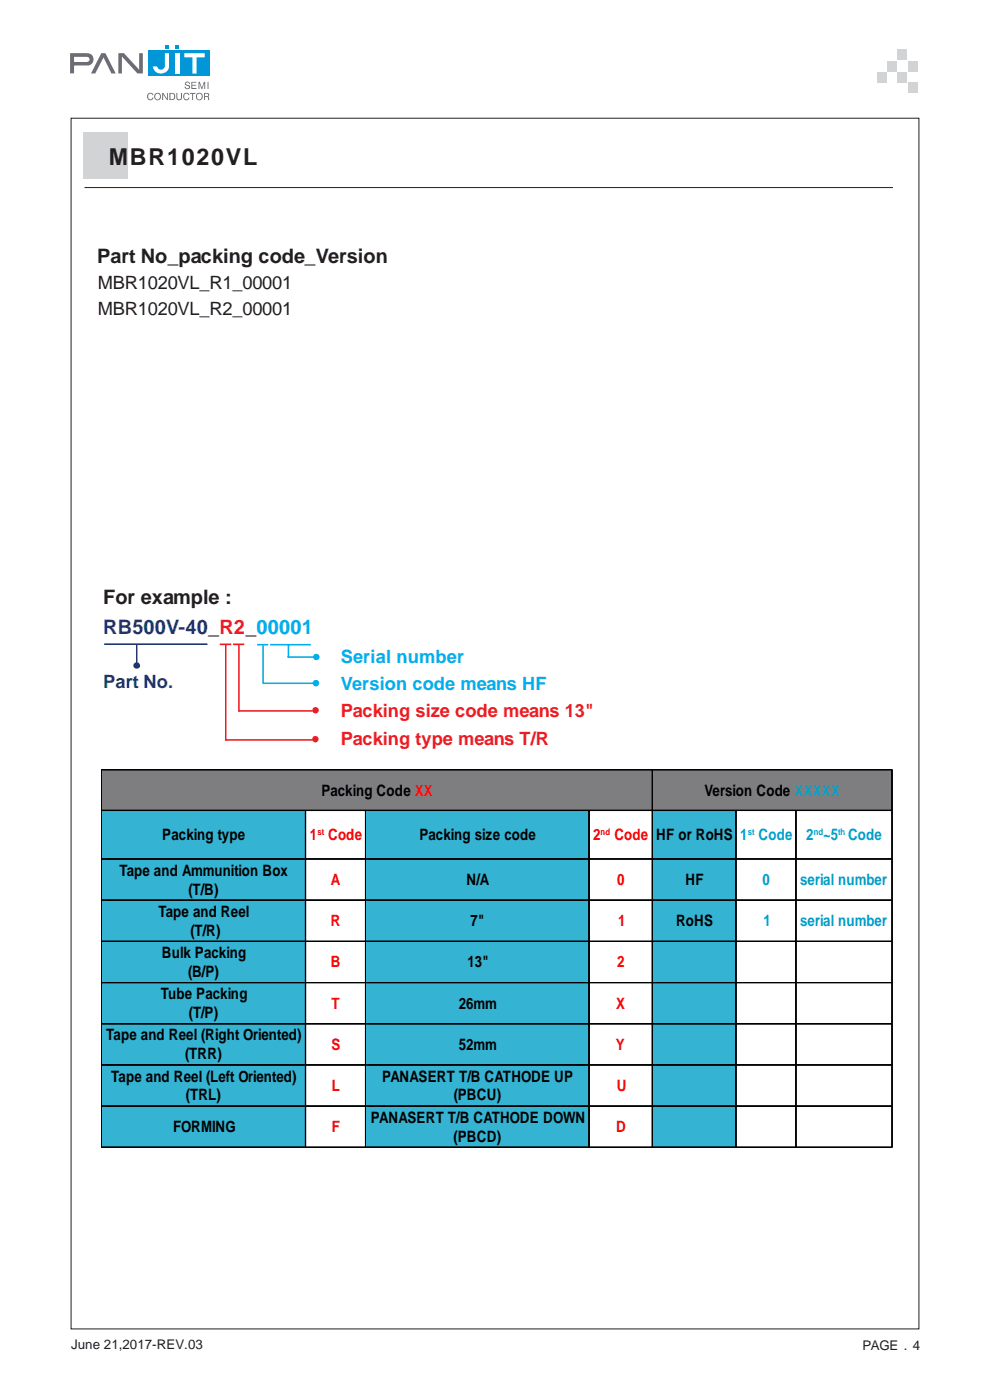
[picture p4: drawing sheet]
<svg xmlns="http://www.w3.org/2000/svg" width="210mm" height="297mm" viewBox="0 0 210 297" stroke-linecap="round" stroke-linejoin="round" font-family="sans-serif">
<path d="M31.4 10.8h13.1v5.3h-13.1z" fill="#0096d7"/>
<g fill="#6d6e70">
<path d="M21.5 11.3h.9l2.1 4.3h-.9l-1.6-3.4-1.8 3.4h-.9z" fill-rule="evenodd"/>
<path d="M25.1 11.3h1.2l3.2 3.5v-3.5h.8v4.3h-1.1l-3.3-3.6v3.6h-.8z" fill-rule="evenodd"/>
</g>
<path d="M35 11.3h.9v2.7a1.73 1.73 0 0 1-1.7 1.6 1.73 1.73 0 0 1-1.8-1.5h.9l.3 .5a.83 .83 0 0 0 .8 .1 .83 .83 0 0 0 .6-.6z" fill-rule="evenodd" fill="#fff"/>
<path d="M14.9 11.3h3.6a1.31 1.31 0 0 1 1.3 1.3 1.31 1.31 0 0 1-1.2 1.3h-2.9v1.7h-.8zM15.7 12l3 .1a.52 .52 0 0 1 .3 .5 .52 .52 0 0 1-.3 .5h-3z" fill-rule="evenodd" fill="#6d6e70"/>
<path d="M37.2 11.3h.9v4.3h-.9z" fill="#fff"/>
<path d="M39.1 11.3h4.3v.9h-1.7v3.4h-.9v-3.4h-1.7z" fill-rule="evenodd" fill="#fff"/>
<g fill="#0096d7">
<path d="M35 9.5h.9v.8h-.9z"/>
<path d="M37.1 9.5h.9v.8h-.9z"/>
</g>
<g fill="#6d6e70">
<path d="M39.4 17.4h.6l.3 .4h-.2a.3 .3 0 0 0-.4-.4 .3 .3 0 0 0-.1 .5l.2 .1a.49 .49 0 0 1 .5 .6 .49 .49 0 0 1-.7 .3l-.4-.4v-.1h.2a.33 .33 0 0 0 .3 .4 .33 .33 0 0 0 .3-.5l-.3-.1a.45 .45 0 0 1-.4-.2 .45 .45 0 0 1 .1-.6zM40.6 17.4h1.1v.1h-.9v.5h.8v.2h-.8v.5h.9v.2h-1.1zM42.1 17.4h.3l.4 1.2 .4-1.2h.3v1.5h-.2v-1.3l-.4 1.3h-.2l-.4-1.3v1.3h-.2zM44 17.4h.2v1.5h-.2z" fill-rule="evenodd"/>
<path d="M31.4 19.9a.66 .66 0 0 1 .7-.2 .66 .66 0 0 1 .4 .5h-.2a.56 .56 0 0 0-.9 .2 .56 .56 0 0 0 .7 .7l.2-.4h.2a.73 .73 0 0 1-1 .5 .73 .73 0 0 1-.2-1.2zM33.1 20a.6 .6 0 0 0-.1 .9 .6 .6 0 0 0 .9 0 .6 .6 0 0 0-.1-.9l-.4-.1zM32.9 19.9a.75 .75 0 0 1 1.1 .1 .75 .75 0 0 1-.2 1.1 .75 .75 0 0 1-1.1-.4zM34.4 19.7h.2l.8 1.2v-1.2h.2v1.5h-.2l-.8-1.2v1.2h-.2zM36.2 19.9v1.2a.61 .61 0 0 0 .7-.6 .61 .61 0 0 0-.7-.6zM35.9 19.7h.6a.76 .76 0 0 1 .7 .8 .76 .76 0 0 1-.7 .7h-.6zM37.4 19.7h.2v1a.39 .39 0 0 0 .4 .4 .39 .39 0 0 0 .4-.4v-1h.2v1a.6 .6 0 0 1-.6 .6 .6 .6 0 0 1-.6-.6zM39 19.9a.66 .66 0 0 1 1.2 .3h-.2a.51 .51 0 0 0-.7-.3 .51 .51 0 0 0-.2 .8 .45 .45 0 0 0 .4 .4 .45 .45 0 0 0 .5-.4h.2a.7 .7 0 0 1-.9 .5 .7 .7 0 0 1-.4-1zM40.3 19.7h1.2v.2h-.5v1.3h-.2v-1.3h-.5zM41.9 20a.57 .57 0 0 0 0 1 .57 .57 0 0 0 .9-.3 .55 .55 0 0 0-.2-.7 .55 .55 0 0 0-.7 0zM41.8 19.9a.75 .75 0 0 1 1 .1 .75 .75 0 0 1-.1 1 .75 .75 0 0 1-1-.1l-.1-.7zM43.5 19.9v.5l.7-.1-.1-.4zM43.3 19.7h.6a.43 .43 0 0 1 .4 .3 .43 .43 0 0 1-.1 .5l.2 .7h-.2l-.1-.6h-.3h-.3v.6h-.2z" fill-rule="evenodd"/>
</g>
<path d="M15.1 25.1h179.8v256.8h-179.8z" fill="none" stroke="#231f20" stroke-width=".21"/>
<g fill="#d1d3d4">
<path d="M190.4 15.3h2v2.2h-2z"/>
<path d="M192.7 13h2v2.1h-2z"/>
<path d="M192.7 17.6h2v2.1h-2z"/>
<path d="M186.1 15.3h1.9v2.2h-1.9z"/>
<path d="M188.2 13h2v2.1h-2z"/>
<path d="M190.4 10.6h2v2.1h-2z"/>
<path d="M17.6 28.2h9.5v9.8h-9.5z"/>
</g>
<path d="M17.9 39.8h171.5" fill="none" stroke="#231f20" stroke-width=".21"/>
<path d="M22.1 136.6h21.9M29 136.6v4.5" fill="none" stroke="#2e3092" stroke-width=".34"/>
<path d="M54.5 136.8h2.4M55.8 136.9v8M57.3 136.8h8.6M61 139.4h5.5M61.2 136.8v2.7M55.7 144.9h10.7" fill="none" stroke="#00aeef" stroke-width=".34"/>
<path d="M46.6 136.7h2.4M47.9 136.7v20.4M49.4 136.7h2.4M50.7 136.8v14.1M47.7 157h18.6M50.5 150.8h15.9" fill="none" stroke="#ed1c24" stroke-width=".34"/>
<circle cx="29" cy="141.2" r=".53" fill="#2e3092" stroke="#2e3092" stroke-width=".34"/>
<g fill="#00aeef" stroke="#00aeef" stroke-width=".34">
<circle cx="67.1" cy="139.4" r=".51"/>
<circle cx="67" cy="144.9" r=".51"/>
</g>
<g fill="#ed1c24" stroke="#ed1c24" stroke-width=".34">
<circle cx="66.9" cy="150.7" r=".51"/>
<circle cx="66.9" cy="156.8" r=".51"/>
</g>
<g fill="#7e7e80">
<path d="M21.5 163.3h116.9v8.7h-116.9z"/>
<path d="M138.4 163.3h50.8v8.7h-50.8z"/>
</g>
<g fill="#34b3d2">
<path d="M21.5 172h43.3v10.2h-43.3z"/>
<path d="M77.6 172h47.4v10.2h-47.4z"/>
<path d="M138.4 172h17.7v10.2h-17.7z"/>
<path d="M21.5 182.2h43.3v8.8h-43.3z"/>
<path d="M77.6 182.2h47.4v8.8h-47.4z"/>
<path d="M138.4 182.2h17.7v8.8h-17.7z"/>
<path d="M21.5 191h43.3v8.7h-43.3z"/>
<path d="M77.6 191h47.4v8.7h-47.4z"/>
<path d="M138.4 191h17.7v8.7h-17.7z"/>
<path d="M21.5 199.7h43.3v8.8h-43.3z"/>
<path d="M77.6 199.7h47.4v8.8h-47.4z"/>
<path d="M138.4 199.7h17.7v8.8h-17.7z"/>
<path d="M21.5 208.5h43.3v8.7h-43.3z"/>
<path d="M77.6 208.5h47.4v8.7h-47.4z"/>
<path d="M138.4 208.5h17.7v8.7h-17.7z"/>
<path d="M21.5 217.2h43.3v8.7h-43.3z"/>
<path d="M77.6 217.2h47.4v8.7h-47.4z"/>
<path d="M138.4 217.2h17.7v8.7h-17.7z"/>
<path d="M21.5 225.9h43.3v8.8h-43.3z"/>
<path d="M77.6 225.9h47.4v8.8h-47.4z"/>
<path d="M138.4 225.9h17.7v8.8h-17.7z"/>
<path d="M21.5 234.7h43.3v8.7h-43.3z"/>
<path d="M77.6 234.7h47.4v8.7h-47.4z"/>
<path d="M138.4 234.7h17.7v8.7h-17.7z"/>
</g>
<g fill="none" stroke="#000" stroke-width=".21">
<path d="M21.4 163.3h167.8v80.1h-167.8zM21.4 163.3h167.8M21.4 171.9h167.8M64.8 171.9v71.5M77.5 171.9v71.5M124.9 171.9v71.5M125 171.9v71.5M138.4 163.3v80.1M156.1 171.9v71.5M168.8 171.9v71.5M189.2 163.3v80.1M21.4 182.2h167.8"/>
<path d="M21.4 191h167.8M21.4 199.7h167.8M21.4 208.4h167.8M21.4 217.2h167.8M21.4 225.9h167.8M21.4 234.6h167.8M21.4 243.4h167.8"/>
</g>
<text font-size="4.9" fill="#231f20" x="23.1" y="35">MBR1020VL</text>
<g font-size="4.2" fill="#231f20">
<text x="20.6" y="55.7">Part No_packing code_Version</text>
<text x="21.9" y="128.2">For example :</text>
</g>
<text font-size="4.2" fill="#2e3092" x="21.9" y="134.5">RB500V-40_R2_00001</text>
<g font-size="3.9" fill="#231f20">
<text x="20.8" y="61.3">MBR1020VL_R1_00001</text>
<text x="20.8" y="66.8">MBR1020VL_R2_00001</text>
</g>
<g font-size="3.9" fill="#00aeef">
<text x="72.3" y="140.6">Serial number</text>
<text x="72.3" y="146.4">Version code means HF</text>
</g>
<text font-size="3.9" fill="#2e3092" x="21.9" y="145.9">Part No.</text>
<g font-size="3.9" fill="#ed1c24">
<text x="72.3" y="152.2">Packing size code means 13&quot;</text>
<text x="72.3" y="158">Packing type means T/R</text>
</g>
<g font-size="3.3">
<text x="68.2" y="168.8">Packing Code XX</text>
<text x="149.4" y="168.8">Version Code XXXXX</text>
<text x="34.4" y="178.3">Packing type</text>
<text x="89" y="178.3">Packing size code</text>
<text x="139.2" y="178.3">HF or RoHS</text>
<text x="25.3" y="185.8">Tape and Ammunition Box</text>
<text x="40" y="189.8">(T/B)</text>
<text x="99" y="187.8">N/A</text>
<text x="145.4" y="187.8">HF</text>
<text x="33.6" y="194.5">Tape and Reel</text>
<text x="99.8" y="196.5">7&quot;</text>
<text x="143.4" y="196.5">RoHS</text>
<text x="34.3" y="203.2">Bulk Packing</text>
<text x="40.4" y="198.5">(T/R)</text>
<text x="39.9" y="207.3">(B/P)</text>
<text x="99.2" y="205.2">13&quot;</text>
<text x="34.1" y="212">Tube Packing</text>
<text x="40.1" y="216">(T/P)</text>
<text x="97.3" y="214">26mm</text>
<text x="22.5" y="220.7">Tape and Reel (Right Oriented)</text>
<text x="39.3" y="224.7">(TRR)</text>
<text x="97.3" y="222.7">52mm</text>
<text x="23.6" y="229.4">Tape and Reel (Left Oriented)</text>
<text x="39.4" y="233.5">(TRL)</text>
<text x="81" y="229.4">PANASERT T/B CATHODE UP</text>
<text x="96.2" y="233.5">(PBCU)</text>
<text x="78.7" y="238.2">PANASERT T/B CATHODE DOWN</text>
<text x="36.7" y="240.2">FORMING</text>
<text x="96.2" y="242.2">(PBCD)</text>
</g>
<g font-size="3.3" fill="#f00">
<text x="65.7" y="178.3">1</text>
<text x="69.6" y="178.3">Code</text>
<text x="125.8" y="178.3">2</text>
<text x="130.3" y="178.3">Code</text>
<text x="70.2" y="187.8">A</text>
<text x="130.9" y="187.8">0</text>
<text x="70.2" y="196.5">R</text>
<text x="131.2" y="196.5">1</text>
<text x="70.2" y="205.2">B</text>
<text x="130.9" y="205.2">2</text>
<text x="70.3" y="214">T</text>
<text x="130.7" y="214">X</text>
<text x="70.3" y="222.7">S</text>
<text x="130.6" y="222.7">Y</text>
<text x="70.4" y="231.5">L</text>
<text x="130.8" y="231.5">U</text>
<text x="70.4" y="240.2">F</text>
<text x="130.7" y="240.2">D</text>
</g>
<g font-size="3.3" fill="#02a0c6">
<text x="157" y="178.3">1</text>
<text x="160.9" y="178.3">Code</text>
<text x="171" y="178.3">2 ~5 Code</text>
<text x="161.7" y="187.8">0</text>
<text x="169.7" y="187.8">serial number</text>
<text x="162" y="196.5">1</text>
<text x="169.7" y="196.5">serial number</text>
</g>
<g font-size="2.8" fill="#231f20">
<text x="15.1" y="286.2">June 21,2017­REV.03</text>
<text x="182.9" y="286.3">PAGE . 4</text>
</g>
<g font-size="1.9" fill="#f00">
<text x="67.3" y="177.2">st</text>
<text x="127.4" y="177.2">nd</text>
</g>
<g font-size="1.9" fill="#02a0c6">
<text x="158.6" y="177.2">st</text>
<text x="172.6" y="177.2">nd</text>
<text x="177.8" y="177.2">th</text>
</g>
</svg>
